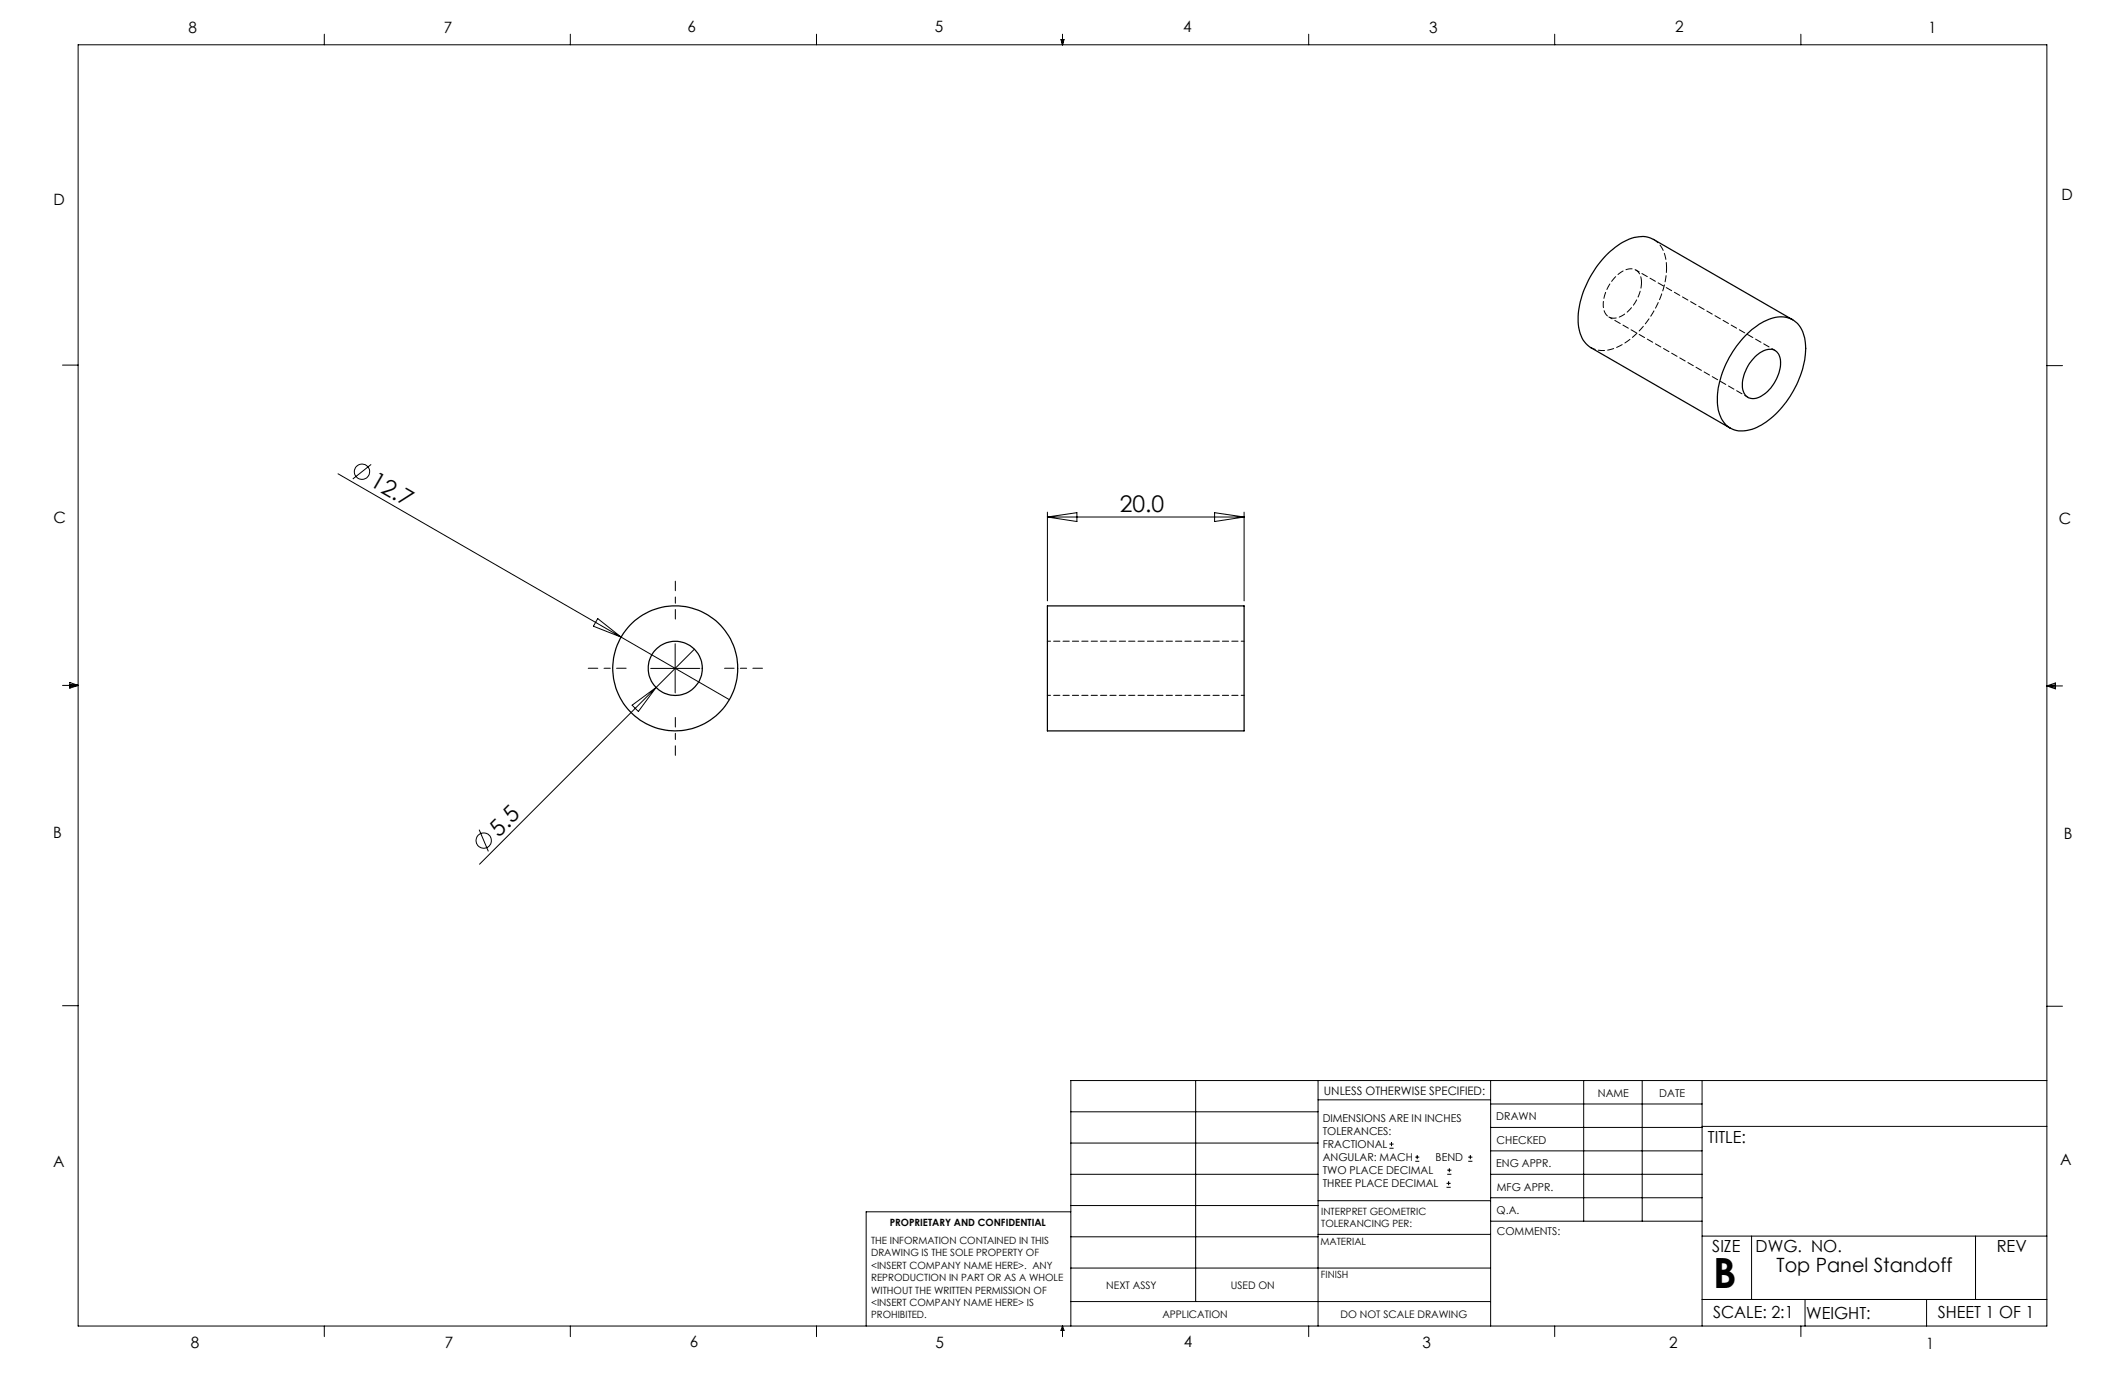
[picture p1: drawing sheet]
<svg xmlns="http://www.w3.org/2000/svg" width="432mm" height="279mm" viewBox="0 0 432 279" stroke-linecap="round" stroke-linejoin="round" font-family="sans-serif">
<g fill="none" stroke="#000" stroke-width=".2">
<path d="M15.9 9.1h400v260.4h-400zM65.9 6.9v2.2M115.9 6.9v2.2M165.9 6.9v2.2M215.6 8h.6l-.3 1.1zM215.7 8l.2 1.1M215.9 6.9v2.2M216 8l-.1 1.1M265.9 6.9v2.2M315.9 6.9v2.2M365.9 6.9v2.2M12.7 74.2h3.2"/>
<path d="M415.9 74.3h3.2M68.7 96.3l57.5 33.2M75.4 94.4l-3.7 2.9M212.8 104.1v18M212.8 105.1h40M212.8 105.1l6-.9v1.8zM246.8 104.2l6 .9-6 .9zM252.8 104.1v18M12.7 139.3h3.2M14.2 139.1l1.7 .2M14.2 138.7l1.7 .6-1.7 .5zM15.9 139.3l-1.7 .3"/>
<path d="M121.5 125.7l4.7 3.8-5.6-2.3zM126.2 129.5l22 12.7M132.2 135.8h10M137.2 130.8v10M141.1 131.9l-43.7 43.7M415.9 139.4h3.2M415.9 139.4l1.8-.6v1.2zM415.9 139.4l1.8 .3M417.7 139.2l-1.8 .2M128.4 143.3l4.9-3.6-3.6 4.9zM97.4 168.6l1.8 4.4M12.7 204.4h3.2"/>
<path d="M243 219.6v44.9M267.8 219.6v49.9M302.9 219.6v49.9M321.8 219.6v28.5M333.7 219.6v28.5M345.9 219.6v49.9M415.9 204.5h3.2M415.9 219.6h-198.3v49.9M217.6 238.6h50.2M217.6 232.3h50.2M217.6 225.9h50.2M267.8 223.5h35.1"/>
<path d="M282.3 233.3h.9M282.3 232.5h.9M282.8 232.1v.8M287.6 236h.8M287.6 235.1h.8M288 234.7v.8M294.1 238.6h.8M294.1 237.8h.8M294.5 237.4v.8M298.3 236h.9M298.3 235.1h.9M298.8 234.7v.8"/>
<path d="M302.9 238.6h43M302.9 233.9h43M302.9 229.1h43M302.9 224.3h43M345.9 228.9h70M217.6 257.7h85.3M217.6 251.3h50.2M217.6 245h50.2M217.6 246.2h-41.6v23.3M267.8 250.8h35.1M267.8 244h35.1M293.9 241.3h.9"/>
<path d="M293.9 240.5h.9M294.4 240v.8M302.9 248.1h43M302.9 243.4h43M345.9 251.2h70M355.9 251.2v12.9M401.4 251.2v12.9M65.9 269.5v2.1M115.9 269.5v2.1M165.9 269.5v2.1M215.9 269.5v2.1M215.9 269.5l.3 .8h-.6z"/>
<path d="M217.6 264.5h85.3M265.9 269.5v2.1M315.9 269.5v2.1M345.9 264.1h70M365.9 269.5v2.1M366.8 264.1v5.4M391.5 264.1v5.4"/>
<circle cx="73.5" cy="95.9" r="1.56"/>
<circle cx="98.3" cy="170.8" r="1.55"/>
</g>
<path d="M127.2 135.8h-7.7M137.2 125.8v-7.7M147.2 135.8h7.7M137.2 145.8v7.7" fill="none" stroke="#000" stroke-width=".2" stroke-dasharray="15.2 1.3 1.3 1.3" stroke-dashoffset="13.3"/>
<g fill="none" stroke="#000" stroke-width=".25">
<path d="M355.1 67.8a10.1 10.1 0 0 1 7.4-3.4 5 5 0 0 1 4.3 4.8 18.2 18.2 0 0 1-4.3 13 13.1 13.1 0 0 1-7.9 5.3 4.8 4.8 0 0 1-5.5-4.2 18 18 0 0 1 4.2-13.5zM356.7 72.5a3.8 3.8 0 0 1 3.9-1.3 3.5 3.5 0 0 1 1 4.1 7.6 7.6 0 0 1-4.9 5.7 2.27 2.27 0 0 1-2.7-2.8 8.9 8.9 0 0 1 2.7-5.7zM364.3 65l-28.3-16.4a6.7 6.7 0 0 0-6.8 1 19.8 19.8 0 0 0-8.5 15.8 6 6 0 0 0 2.6 5.3l28.3 16.3M212.8 123.1h40v25.4h-40z"/>
<circle cx="137.2" cy="135.8" r="5.5"/>
<circle cx="137.2" cy="135.8" r="12.7"/>
</g>
<path d="M252.8 130.3h-40M212.8 141.3h40" fill="none" stroke="#000" stroke-width=".2" stroke-dasharray="1.3 .6" stroke-dashoffset=".6"/>
<path d="M338.6 54.5a6.4 6.4 0 0 0-2.6-5.9" fill="none" stroke="#000" stroke-width=".2" stroke-dasharray="1.3 .6" stroke-dashoffset=".2"/>
<path d="M323.3 70.6a6.6 6.6 0 0 0 6.9-.9 20 20 0 0 0 8.4-15.2" fill="none" stroke="#000" stroke-width=".2" stroke-dasharray="1.3 .6" stroke-dashoffset=".3"/>
<path d="M333.6 57.4a2.3 2.3 0 0 0-.9-2.3 2.3 2.3 0 0 0-2.4-.3 8.1 8.1 0 0 0-4.4 8.1 2.2 2.2 0 0 0 3.4 1.4 8.5 8.5 0 0 0 4.3-6.9" fill="none" stroke="#000" stroke-width=".2" stroke-dasharray="1.3 .6" stroke-dashoffset=".1"/>
<path d="M326.9 64.4l28.3 16.3M360.7 71.2l-28.3-16.3" fill="none" stroke="#000" stroke-width=".2" stroke-dasharray="1.3 .6" stroke-dashoffset=".5"/>
<text font-size="8.5" x="348.1" y="261.8">B</text>
<g font-size="4.7">
<text x="74.9" y="98.6" transform="rotate(30 74.9 98.6)">12.7</text>
<text x="227.5" y="104">20.0</text>
<text x="101.3" y="170.2" transform="rotate(-45 101.3 170.2)">5.5</text>
</g>
<text font-size="4" x="361" y="258.5">Top Panel Standoff</text>
<g font-size="3.4">
<text x="347.1" y="232.3">TITLE:</text>
<text x="347.9" y="254.3">SIZE</text>
<text x="356.7" y="254.4">DWG. NO.</text>
<text x="405.7" y="254.5">REV</text>
<text x="348.1" y="267.9">SCALE: 2:1</text>
<text x="367" y="268">WEIGHT:</text>
<text x="393.8" y="267.9">SHEET 1 OF 1</text>
</g>
<g font-size="3.2">
<text x="38.3" y="6.7">8</text>
<text x="90.2" y="6.7">7</text>
<text x="139.7" y="6.5">6</text>
<text x="190" y="6.5">5</text>
<text x="240.4" y="6.5">4</text>
<text x="290.4" y="6.7">3</text>
<text x="340.4" y="6.5">2</text>
<text x="391.9" y="6.7">1</text>
<text x="10.9" y="41.6">D</text>
<text x="418.9" y="40.7">D</text>
<text x="10.9" y="106.3">C</text>
<text x="418.4" y="106.4">C</text>
<text x="10.8" y="170.2">B</text>
<text x="419.4" y="170.6">B</text>
<text x="10.8" y="237.2">A</text>
<text x="418.6" y="236.8">A</text>
<text x="38.8" y="273.8">8</text>
<text x="90.4" y="273.8">7</text>
<text x="140.2" y="273.8">6</text>
<text x="190.1" y="273.9">5</text>
<text x="240.5" y="273.8">4</text>
<text x="289" y="273.9">3</text>
<text x="339.1" y="273.8">2</text>
<text x="391.4" y="274.1">1</text>
</g>
<text font-size="2.4" x="269" y="222.4">UNLESS OTHERWISE SPECIFIED:</text>
<g font-size="2.2">
<text x="268.8" y="228">DIMENSIONS ARE IN INCHES</text>
<text x="304.1" y="227.7">DRAWN</text>
<text x="324.7" y="222.9">NAME</text>
<text x="337.2" y="222.9">DATE</text>
<text x="268.8" y="230.6">TOLERANCES:</text>
<text x="268.8" y="233.3">FRACTIONAL</text>
<text x="304.1" y="232.6">CHECKED</text>
<text x="268.8" y="236">ANGULAR: MACH</text>
<text x="268.8" y="238.6">TWO PLACE DECIMAL</text>
<text x="291.7" y="236">BEND</text>
<text x="304" y="237.2">ENG APPR.</text>
<text x="268.8" y="241.3">THREE PLACE DECIMAL</text>
<text x="304.2" y="241.9">MFG APPR.</text>
<text x="304.1" y="246.7">Q.A.</text>
<text x="304.1" y="250.9">COMMENTS:</text>
</g>
<g font-size="2.1">
<text x="224.8" y="262">NEXT ASSY</text>
<text x="250.1" y="261.9">USED ON</text>
<text x="236.2" y="267.8">APPLICATION</text>
<text x="272.4" y="267.8">DO NOT SCALE DRAWING</text>
</g>
<g font-size="2">
<text x="180.8" y="249.2">PROPRIETARY AND CONFIDENTIAL</text>
<text x="268.5" y="246.8">INTERPRET GEOMETRIC</text>
<text x="268.5" y="249.4">TOLERANCING PER:</text>
<text x="177" y="252.8">THE INFORMATION CONTAINED IN THIS</text>
<text x="177" y="255.3">DRAWING IS THE SOLE PROPERTY OF</text>
<text x="177" y="257.8">&lt;INSERT COMPANY NAME HERE&gt;. ANY</text>
<text x="268.3" y="252.9">MATERIAL</text>
<text x="177" y="260.3">REPRODUCTION IN PART OR AS A WHOLE</text>
<text x="177" y="262.9">WITHOUT THE WRITTEN PERMISSION OF</text>
<text x="268.4" y="259.7">FINISH</text>
<text x="177" y="265.4">&lt;INSERT COMPANY NAME HERE&gt; IS</text>
<text x="177" y="267.9">PROHIBITED.</text>
</g>
</svg>
